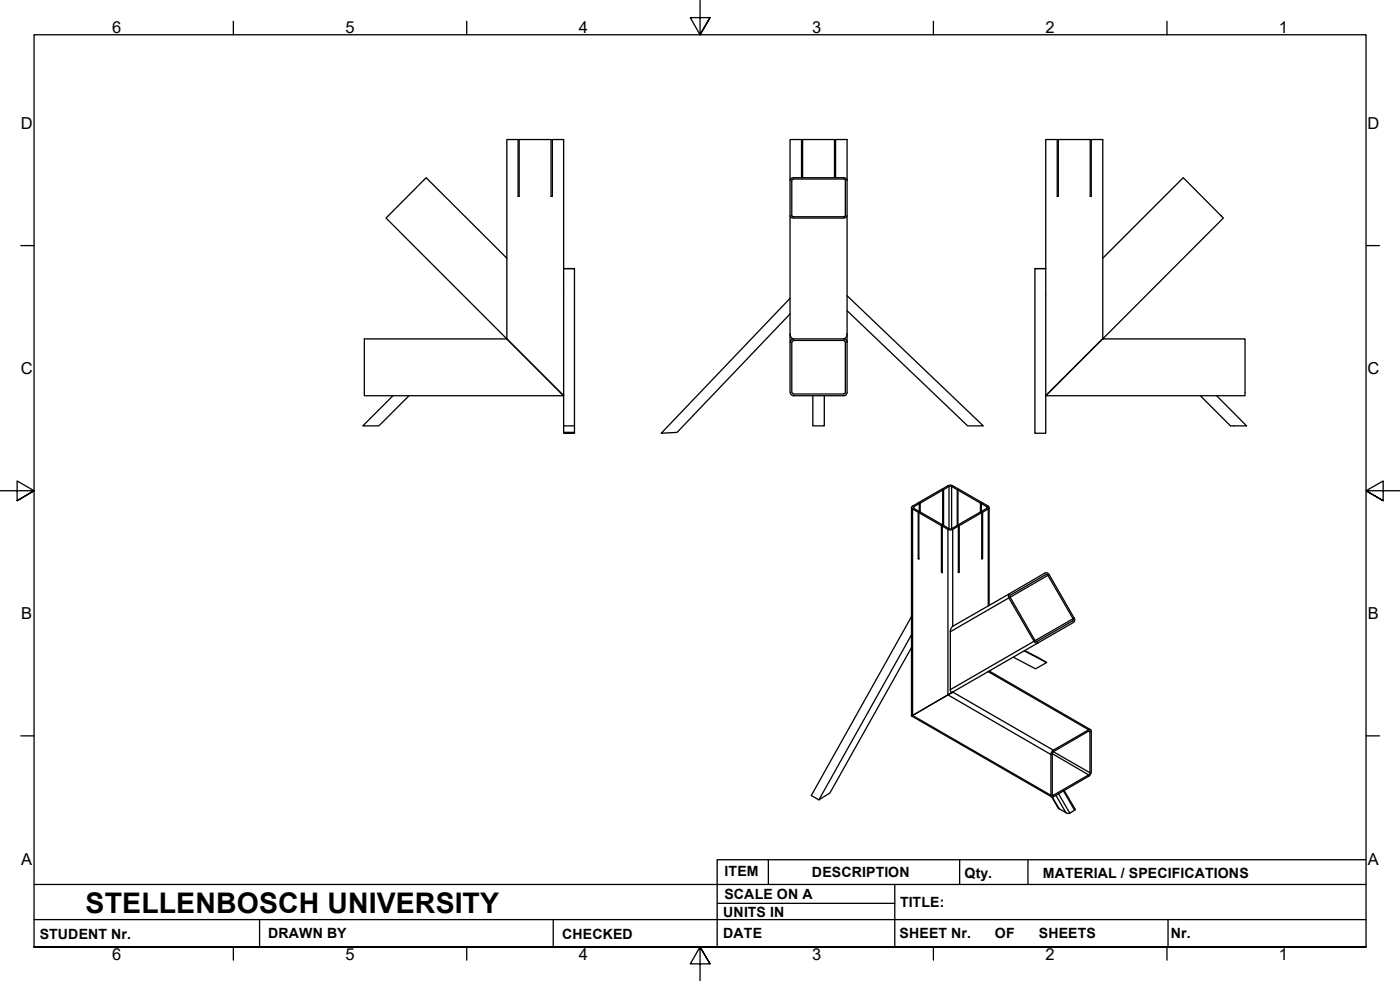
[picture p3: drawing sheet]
<svg xmlns="http://www.w3.org/2000/svg" width="410mm" height="287mm" viewBox="0 0 410 287" stroke-linecap="round" stroke-linejoin="round" font-family="sans-serif">
<!-- layer: Visible Edges(ISO) -->
<g fill="none" stroke="#000" stroke-width=".38">
<path d="M231.3 52.7l.3-.4 .6-.3h15.1l.5 .3 .2 .4M231.3 52.7v45M232 52.5h15.3l.2 .2v10.5l-.4 .3-15.1-.1-.2-.3v-10.4zM234.7 52v-11.2h-3.4v11.9M235 52v-11.2h9.3v11.2M244.7 52v-11.2h3.3v11.9M248 52.7v45M148.4 75.6v23.6M148.4 75.6l-23.6-23.6-11.8 11.8 35.4 35.4M148.4 75.6v-34.8h3.3v16.7h.3v-16.7h9.4v16.7h.3v-16.7h3.3v83.9h3.2v-46.1h-3.2M231.3 63.1l.3 .5 .7 .2h14.7l.8-.2 .2-.5M322.9 75.6l23.6-23.6 11.7 11.8-35.3 35.4z"/>
<path d="M322.9 75.6v-34.8h-3.4v16.7h-.3v-16.7h-9.3v16.7h-.3v-16.7h-3.4v86h-3.2v-48.2h3.2h-3.2M148.4 99.2l16.6 16.6M148.4 99.2h-41.7v16.6h58.3M231.3 97.7a1.38 1.38 0 0 0 1 1.5h14.7a1.38 1.38 0 0 0 1-1.5M231.3 87.3l-37.7 39.5 4.6-.2 33.1-34.7M231.3 97.7v17.1M232.3 99.6h14.7M232.4 99.2a.98 .98 0 0 0-1 1M232.4 99.7l-.5 .5M247 99.2a.98 .98 0 0 1 1 1M247 99.7l.5 .5M248 97.7v17.2a.98 .98 0 0 1-1 .9"/>
<path d="M248 86.6l39.9 38.1h-4.6l-35.3-33.8M322.9 99.2l-16.7 16.6M322.9 99.2h41.7v16.6h-58.4M115.1 115.8l-8.9 8.9h4.7l8.9-8.9M231.4 114.9a.98 .98 0 0 0 1 .9M231.8 100.2v14.6M231.9 114.9l.5 .4M232.3 115.3h14.7M232.3 115.8h14.7M238 115.8v8.9h3.4v-8.9M247.5 100.2v14.7l-.5 .4M351.5 115.8l8.8 8.9h4.7l-8.8-8.9"/>
<path d="M165 126.6h3.2v.2h-3.2zM165 124.7v1.9M165.4 126.6l2.5 .2zM168.2 124.7v1.9M266.9 148.6v61M269 150.1l6.7 3.8M269.2 147.4l-1.8 1.1 1.8 1.2-.3 .2v13.6M269.2 147.4l-.3-.2-2 1.3 .1 .4 1.9 1M269.2 147.4v2.6M269.4 149.9l6.6 3.8-.3 .2v13.6l.2-.2M269.4 147.3l-.4-.2v.2M269.4 149.9l-.4 .2v13.6l-.1-.2 .1-.1"/>
<path d="M269.4 147.3v2.6M275.9 143.1l2.2-1.1 .9 .2 1.6 .9M275.9 154l2.2 1.1h.7l1.8-1.1M276 143.5l-6.6 3.8M276 143.5l-.3-.2-6.7 3.8M276 143.5v10.4M276.3 143.3l1.7-1h.5l1.8 1M276.3 153.8l1.7 1h.5l1.8-1M276.3 143.3l-.4-.2v.3M276.3 153.8l-.4 .2v13.7l-.2-.2M276.3 143.3v10.5M280.3 143.3l.3-.2v.3"/>
<path d="M280.3 143.3v10.5M280.3 153.8l.3 .2M280.5 143.5l6.6 3.8M280.5 143.5v10.2l6.6-3.8M280.5 143.5l.4-.2 6.6 3.8M280.9 153.9v13.6l-.3 .2v-13.7M280.9 153.9l-.4-.2v.2M287.1 147.3l.4-.2v.2M287.1 147.3v2.6M287.1 149.9l.4 .2M287.3 147.4l1.8 1.1-1.8 1.2zM287.3 147.4l.4-.2 1.7 1 .2 .3-.2 .5-1.7 .9"/>
<path d="M287.5 150.1l-6.6 3.8M287.7 149.9v13.6l-.2 .2v-13.6M287.7 149.9l-.4-.2v.3M289.6 148.6v28.6M280.6 167.3l.3 .2M287.5 163.4l.2 .1M295.7 173.8l-.4 .4 .1 .8 7.4 12.7 .4 .5h.8M295.8 174.3l10.7-6.1 .3 .1 7.4 12.8 .1 .5-10.8 6.2-.4-.3-7.3-12.7zM266.9 180.5l-29.3 52.4 2.2 1.2 3.2-2 23.9-42.5M266.9 185.8l-27.1 48.3M279 183.3l27.2-15.6h.4l.6 .5 7.5 13.1-.4 .9-35.3 20.4a.51 .51 0 0 1-.7-.1 .51 .51 0 0 1 0-.6v-17.2l.1-.7zM289.6 196.5l-.2 .1"/>
<path d="M289.6 196.4l29.7 17.2M299.9 190.5l6.6 3.4M300 190.5l6.5 3.4-3.3 1.9-6.5-3.4M266.9 209.6l41 23.6M279 202.6l-12.1 7M308.1 219.9l10.7-6.3 .3-.1 .4 .2v12.7l-.5 .8-10.7 6.1-.5-.1-.1-.2v-12.3zM308.3 220.1l10.5-6.1h.3l-.1 12.6-10.8 6.3-.1-12.4zM311.6 231.4l3.2 5.5-1.6 1.1h-.9l-2.3-1.3-2-3.4"/>
</g>
<!-- layer: Visible Tangent Edges(ISO) -->
<g fill="none" stroke="#000" stroke-width=".38">
<path d="M267.2 149v60.4l40.5 23.4M267.5 148.4v.4M277.6 155v48.4l30.1 17.5M277.9 142.4v12.4M278.6 142.4v12.4M279 155v28.3M289 148.4v.4M289.4 149v28.4M295.4 175l-17.1 9.9M306.8 168.4l-11 6.4M289.4 196.6l29.4 17M302.8 187.7l-24.5 14.2"/>
<path d="M314.2 181.1l-11.1 6.4M278.6 202.8h.1M279 202.6l29.4 17M318.8 214l.4 .3M308.1 232.6l.3 .2M308.1 220.6l10.7 6.2M308.1 233.3l2 3.4M308.4 220l10.8 6.2M309.2 232.8l2.9 5.1M309.9 232.4l3.3 5.6M311.4 231.5l3.2 5.7"/>
</g>
<!-- layer: Border_0 -->
<g fill="none" stroke="#000" stroke-width=".38">
<path d="M68.3 6.2v4M136.7 6.2v4M205 .1v10.1l-2.9-5h5.8l-2.9 5 2.9-5M273.3 6.2v4M341.7 6.2v4M6.1 71.9h3.9M400 71.9h3.9M0 143.7h10l-5-2.9v5.8l5-2.9-5 2.9M410 143.7h-10l5-2.9v5.8l-5-2.9 5 2.9M6.1 215.4h3.9M400 215.4h3.9M10 277.2v-267h390v267h-390h390"/>
<path d="M68.3 277.2v3.9M136.7 277.2v3.9M273.3 277.2v3.9M341.7 277.2v3.9M207.9 282.1l-2.9-4.9 2.9 4.9h-5.8l2.9-4.9v10"/>
</g>
<!-- layer: Sketch Geometry(ISO) -->
<path d="M10 258.9h390M225 251.7v7.2M262 258.9v18.3M281 251.7v7.2M301 251.7v7.2M400 251.7h-190v25.5M10 277.2h390M10 269.2h390M76 269.2v8M162 269.2v8M210 264.4h52M342 269.2v8" fill="none" stroke="#000" stroke-width=".38"/>
<text font-size="8.3" x="25.1" y="267.2">STELLENBOSCH UNIVERSITY</text>
<g font-size="4.8">
<text x="32.8" y="9.7">6</text>
<text x="101.2" y="9.7">5</text>
<text x="169.5" y="9.7">4</text>
<text x="237.8" y="9.7">3</text>
<text x="306.1" y="9.7">2</text>
<text x="374.5" y="9.7">1</text>
<text x="6.1" y="37.8">D</text>
<text x="400.4" y="37.8">D</text>
<text x="6.1" y="109.6">C</text>
<text x="400.4" y="109.6">C</text>
<text x="6.2" y="181.3">B</text>
<text x="400.5" y="181.3">B</text>
<text x="6.2" y="253.1">A</text>
<text x="400.5" y="253.1">A</text>
<text x="32.8" y="281.1">6</text>
<text x="101.2" y="281.1">5</text>
<text x="169.5" y="281.1">4</text>
<text x="237.8" y="281.1">3</text>
<text x="306.1" y="281.1">2</text>
<text x="374.5" y="281.1">1</text>
</g>
<g font-size="4.1">
<text x="212.2" y="256.5">ITEM</text>
<text x="237.7" y="256.7">DESCRIPTION</text>
<text x="282.4" y="256.9">Qty.</text>
<text x="305.4" y="256.9">MATERIAL / SPECIFICATIONS</text>
<text x="212.1" y="263">SCALE ON A</text>
<text x="211.8" y="268.4">UNITS IN</text>
<text x="263.5" y="265.6">TITLE:</text>
<text x="11.6" y="274.8">STUDENT Nr.</text>
<text x="78.5" y="274.6">DRAWN BY</text>
<text x="164.6" y="274.8">CHECKED</text>
<text x="211.8" y="274.6">DATE</text>
<text x="263.4" y="274.6">SHEET Nr.</text>
<text x="291.3" y="274.6">OF</text>
<text x="304.2" y="274.6">SHEETS</text>
<text x="342.8" y="274.5">Nr.</text>
</g>
</svg>
